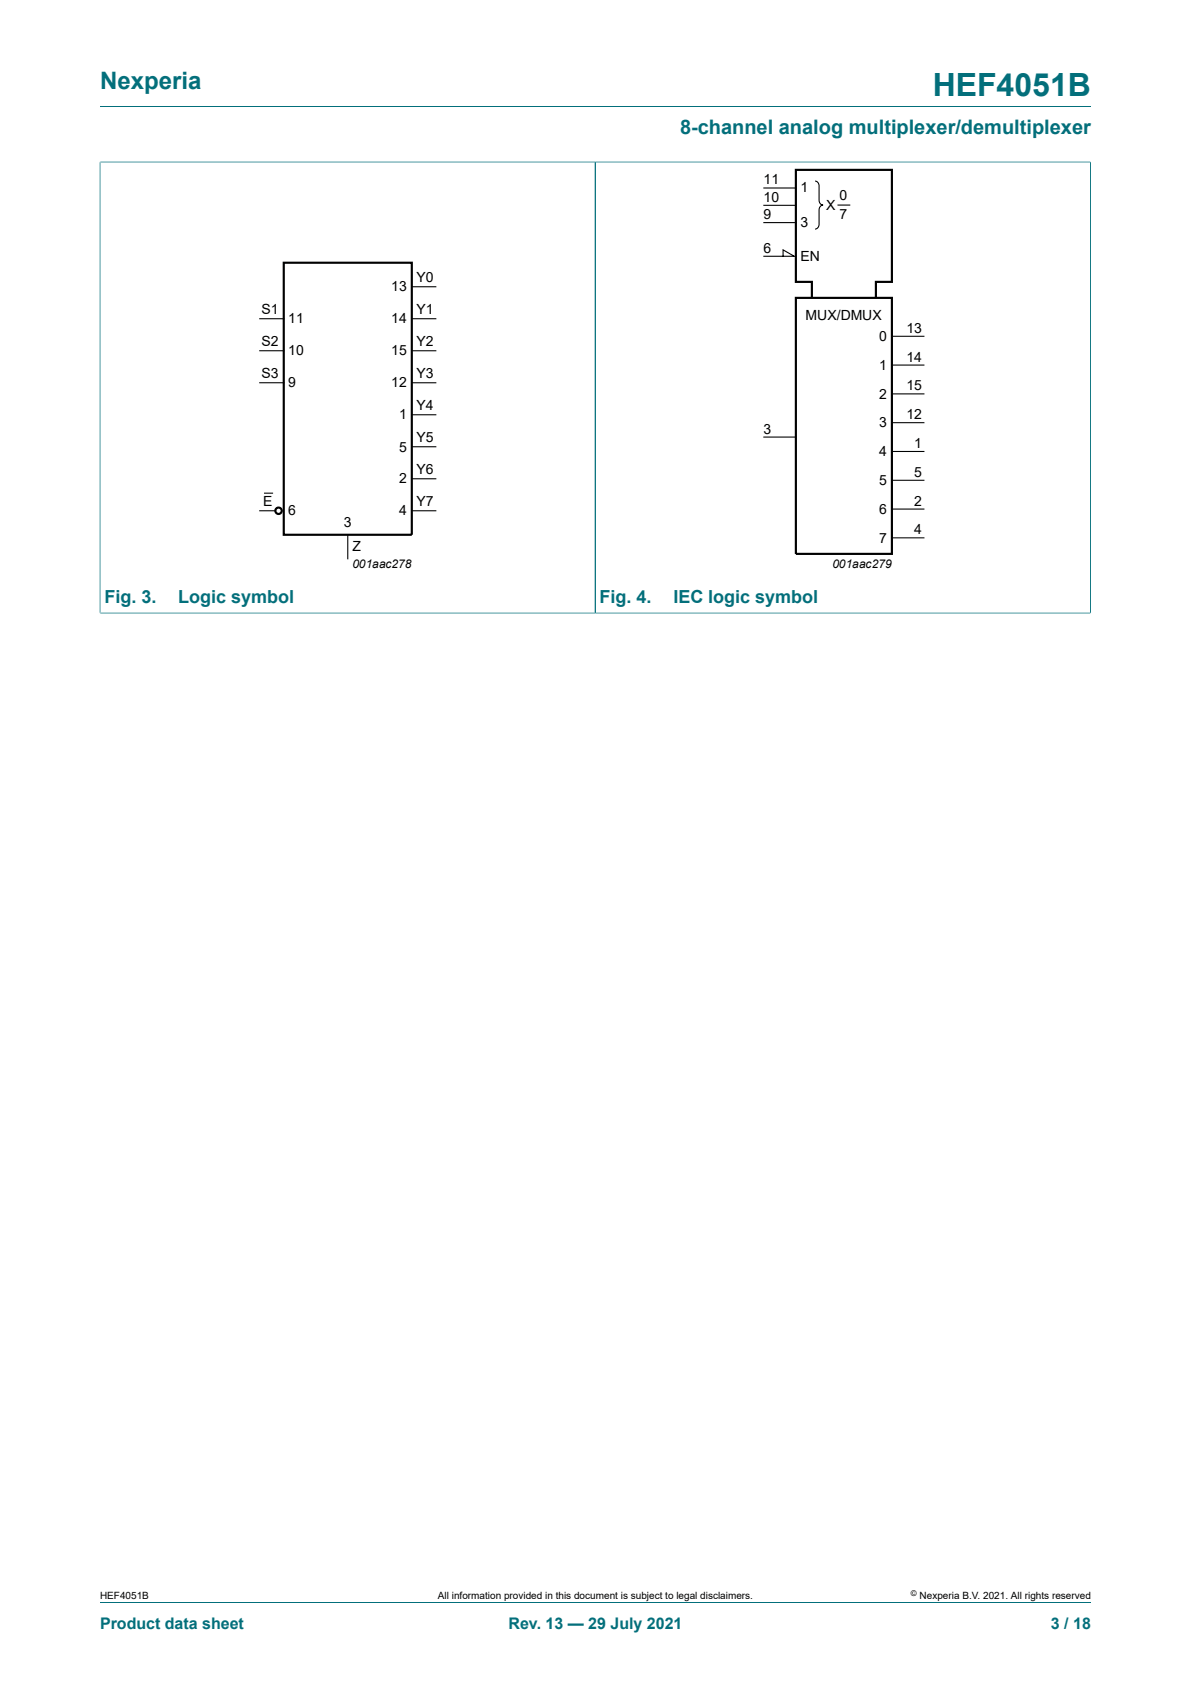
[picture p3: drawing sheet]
<svg xmlns="http://www.w3.org/2000/svg" width="210mm" height="297mm" viewBox="0 0 210 297" stroke-linecap="round" stroke-linejoin="round" font-family="sans-serif">
<path d="M17.6 18.8h174.8M17.6 28.6h174.7M17.6 28.5v79.7M105 28.6v79.5M192.3 28.5v79.7M17.6 108.1h174.7M17.6 282.6h174.8" fill="none" stroke="#036f7b" stroke-width=".18"/>
<g fill="none" stroke="#000" stroke-width=".38">
<path d="M50 46.3h22.6v48h-22.6zM140.3 52.5h17v45.2h-17zM154.4 52.5v-2.8h2.9v-19.7h-17v19.7h2.9v2.8"/>
<circle cx="49.1" cy="90.1" r=".56"/>
</g>
<g fill="none" stroke="#000" stroke-width=".19">
<path d="M134.7 36.2h5.6M134.7 39.3h5.6M134.7 33.2h5.6M143.7 31.9a.79 .79 0 0 1 .7 .9v2.5a.79 .79 0 0 0 .7 .9 .79 .79 0 0 0-.7 .8v2.6a.79 .79 0 0 1-.7 .8M147.7 36.2h2.2M45.8 56.2h4.2M72.6 50.6h4.2M72.6 56.2h4.2M134.7 45.2h5.3l-1.9-1.1v1.1M157.3 59.3h5.6M45.8 61.9h4.2M45.8 67.5h4.2"/>
<path d="M72.6 61.9h4.2M72.6 67.5h4.2M72.6 73.2h4.2M72.6 78.8h4.2M134.7 77.1h5.6M157.3 64.4h5.6M157.3 69.5h5.6M157.3 74.5h5.6M157.3 79.6h5.6M45.8 90.1h2.8M46.6 87h1.5M61.3 94.3v4.2"/>
<path d="M72.6 90.1h4.2M72.6 84.4h4.2M157.3 84.7h5.6M157.3 89.8h5.6M157.3 94.9h5.6"/>
</g>
<text font-size="5.6" fill="#036f7b" x="164.5" y="16.8">HEF4051B</text>
<text font-size="4.2" fill="#036f7b" x="17.6" y="15.6">Nexperia</text>
<text font-size="3.5" fill="#036f7b" x="119.9" y="23.7">8-channel analog multiplexer/demultiplexer</text>
<g font-size="3.2" fill="#036f7b">
<text x="18.4" y="106.3">Fig. 3.</text>
<text x="31.4" y="106.3">Logic symbol</text>
<text x="105.7" y="106.3">Fig. 4.</text>
<text x="118.7" y="106.3">IEC logic symbol</text>
</g>
<g font-size="2.8" fill="#036f7b">
<text x="17.6" y="287.2">Product data sheet</text>
<text x="89.7" y="287.2">Rev. 13 — 29 July 2021</text>
<text x="185.3" y="287.2">3 / 18</text>
</g>
<g font-size="2.5">
<text x="134.7" y="32.5">11</text>
<text x="134.7" y="35.6">10</text>
<text x="141.1" y="33.9">1</text>
<text x="148" y="35.3">0</text>
<text x="134.7" y="38.7">9</text>
<text x="141.1" y="40.1">3</text>
<text x="145.7" y="37">X</text>
<text x="148" y="38.7">7</text>
<text x="134.7" y="44.6">6</text>
<text x="141.1" y="46">EN</text>
<text x="69" y="51.4">13</text>
<text x="73.4" y="49.7">Y0</text>
<text x="46.1" y="55.3">S1</text>
<text x="50.8" y="57">11</text>
<text x="69" y="57">14</text>
<text x="73.4" y="55.3">Y1</text>
<text x="142" y="56.5">MUX/DMUX</text>
<text x="159.9" y="58.7">13</text>
<text x="46.1" y="61">S2</text>
<text x="50.8" y="62.7">10</text>
<text x="69" y="62.7">15</text>
<text x="73.4" y="61">Y2</text>
<text x="155" y="60.1">0</text>
<text x="155" y="65.2">1</text>
<text x="159.9" y="63.8">14</text>
<text x="46.1" y="66.6">S3</text>
<text x="50.8" y="68.3">9</text>
<text x="69" y="68.3">12</text>
<text x="73.4" y="66.6">Y3</text>
<text x="155" y="70.3">2</text>
<text x="159.9" y="68.8">15</text>
<text x="70.4" y="74">1</text>
<text x="73.4" y="72.3">Y4</text>
<text x="73.4" y="77.9">Y5</text>
<text x="134.7" y="76.5">3</text>
<text x="155" y="75.4">3</text>
<text x="159.9" y="73.9">12</text>
<text x="70.4" y="79.6">5</text>
<text x="73.4" y="83.6">Y6</text>
<text x="155" y="80.5">4</text>
<text x="161.2" y="79">1</text>
<text x="46.4" y="89.2">E</text>
<text x="70.4" y="85.2">2</text>
<text x="73.4" y="89.2">Y7</text>
<text x="155" y="85.5">5</text>
<text x="161.2" y="84.1">5</text>
<text x="161.2" y="89.2">2</text>
<text x="50.8" y="90.9">6</text>
<text x="60.6" y="92.9">3</text>
<text x="70.4" y="90.9">4</text>
<text x="155" y="90.6">6</text>
<text x="155" y="95.7">7</text>
<text x="161.2" y="94.2">4</text>
<text x="62.1" y="97.1">Z</text>
</g>
<g font-size="2.1">
<text x="62.1" y="100.2">001aac278</text>
<text x="146.8" y="100.2">001aac279</text>
</g>
<g font-size="1.8">
<text x="17.6" y="282">HEF4051B</text>
<text x="77.2" y="282">All information provided in this document is subject to legal disclaimers.</text>
<text x="162.2" y="282">Nexperia B.V. 2021. All rights reserved</text>
</g>
<text font-size="1.4" x="160.6" y="281.6">©</text>
</svg>
